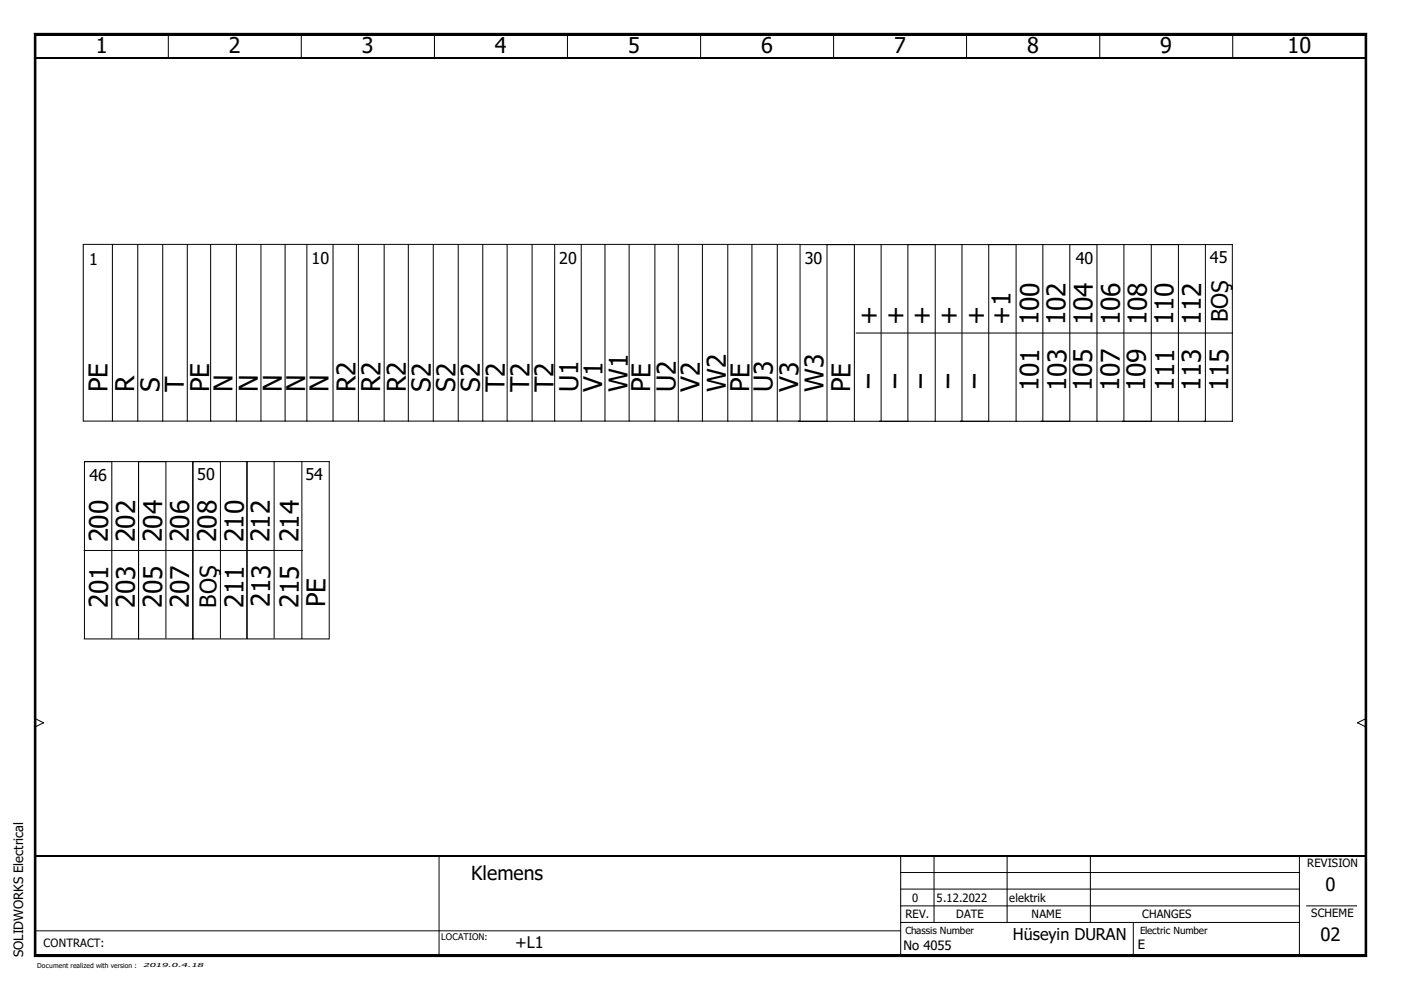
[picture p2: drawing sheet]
<svg xmlns="http://www.w3.org/2000/svg" width="297mm" height="210mm" viewBox="0 0 297 210" stroke-linecap="round" stroke-linejoin="round" font-family="sans-serif">
<path d="M.1 0h296.8v209.8h-296.8z" fill="none" stroke="#fff" stroke-width=".21"/>
<g fill="none" stroke="#000" stroke-width=".21">
<path d="M7.3 7.1l.3 .4zM7.3 7.1h282.5zM7.3 7.1v195.7zM7.3 7.1h282.5v195.7h-282.5zM7.6 7.5h281.8zM7.6 7.5v194.9zM7.6 7.5h281.8v194.9h-281.8zM35.7 7.2v5M63.9 7.2v5M92.2 7.2l-.1 5M120.4 7.2l-.1 5M148.6 7.2l-.1 5"/>
<path d="M176.8 7.2l-.1 5M205 7.2l-.1 5M233.2 7.2v5M261.4 7.2v5M289.4 7.5v194.9zM289.8 7.1l-.4 .4zM289.8 7.1v195.7zM23.8 51.8v37.5M29.2 51.8v37.5M34.5 51.8v37.5M39.7 51.8v37.5M44.7 51.8v37.5"/>
<path d="M50.1 51.8v37.5M55.3 51.8v37.5M60.4 51.8v37.5M65.1 51.8v37.5M70.6 51.8v37.5M76 51.8v37.5M81.4 51.8v37.5M86.6 51.8v37.5M91.9 51.8v37.5M97.2 51.8v37.5M102.4 51.8v37.5M107.5 51.8v37.5"/>
<path d="M112.8 51.8v37.5M117.6 51.8v37.5M123.2 51.8v37.5M128.3 51.8v37.5M133.4 51.8v37.5M138.8 51.8v37.5M143.8 51.8v37.5M148.9 51.8v37.5M154.3 51.8v37.5M159.4 51.8v37.5M164.8 51.8v37.5M169.6 51.8v37.5h-152v-37.5l243.7 .1"/>
<path d="M175.3 51.9v37.4M181.1 51.9v37.4M186.8 51.9v37.4M192.5 51.9v37.4M198.3 51.9v37.4M204 51.9v37.4M209.6 51.9v37.4M215.4 51.9v37.4M221.1 51.9v37.4M226.8 51.9v37.4M232.6 51.9v37.4M238.3 51.9v37.4"/>
<path d="M244.1 51.9v37.4M249.8 51.9v37.4M255.6 51.9v37.4M261.3 51.9v37.4M181.5 70.6h79.8M23.7 97.9v37.4M29.4 97.9v37.4M35.2 97.9v37.4M40.8 97.9v37.4h.2M40.9 97.9v37.4M46.7 97.9v37.4M52.3 97.9v37.4h.1v-37.4"/>
<path d="M58.1 97.9v37.4M64 97.9v37.4M69.8 97.9v37.4M69.8 97.9h-51.9v37.4M169.3 89.3h92M17.8 116.7h34.6M52.5 116.7h11.7M17.8 135.5h52M64 135.3h.1M7.4 154.1h.1M7.4 152.4l1.8 .8M9.2 153.2l-1.8 .9"/>
<path d="M9.2 153.2h.1M287.8 153.2h.1M287.8 153.2l1.8 .9M289.6 154.1h.1M289.6 152.4l-1.8 .8M7.4 197.4h183.6M93.1 181.5v21.1M191 195.6h84.5M191 192.1h84.5M191 188.5h84.5M191 185h84.5M191 181.5v21.1"/>
<path d="M198.1 181.5l-.1 14.1M213.6 181.5l-.1 14.1M231.2 181.5v14.1M240.3 195.6v7M275.5 181.5h.1M275.5 181.5v21.1M277 192.1h10.6M7.3 202.8h282.5zM7.6 202.4l-.3 .4zM7.6 202.4h281.8zM289.4 202.4l.4 .4z"/>
</g>
<path d="M7.3 7.3h282.5M7.3 202.6h282.5" fill="none" stroke="#000" stroke-width=".38"/>
<path d="M7.3 7.1l.3 .4zM289.8 7.1l-.4 .4zM7.6 202.4l-.3 .4zM289.4 202.4l.4 .4z" fill="#000"/>
<path d="M7.4 7.1v195.7M7.4 12.2h282.2M289.6 7.1v195.7M7.4 181.5h282.2" fill="none" stroke="#000" stroke-width=".34"/>
<g font-size="5.5">
<text x="186.1" y="68.9" transform="rotate(-89 186.1 68.9)">+</text>
<text x="191.7" y="68.9" transform="rotate(-89 191.7 68.9)">+</text>
<text x="197.3" y="68.9" transform="rotate(-89 197.3 68.9)">+</text>
<text x="203" y="68.9" transform="rotate(-89 203 68.9)">+</text>
<text x="208.8" y="68.9" transform="rotate(-89 208.8 68.9)">+</text>
<text x="214.2" y="68.9" transform="rotate(-89 214.2 68.9)">+1</text>
<text x="220.2" y="68.9" transform="rotate(-89 220.2 68.9)">100</text>
<text x="225.8" y="68.9" transform="rotate(-89 225.8 68.9)">102</text>
<text x="231.6" y="68.9" transform="rotate(-89 231.6 68.9)">104</text>
<text x="237.4" y="68.9" transform="rotate(-89 237.4 68.9)">106</text>
<text x="243.1" y="68.9" transform="rotate(-89 243.1 68.9)">108</text>
<text x="248.7" y="68.9" transform="rotate(-89 248.7 68.9)">110</text>
<text x="254.6" y="68.9" transform="rotate(-89 254.6 68.9)">112</text>
<text x="22.8" y="83.1" transform="rotate(-89 22.8 83.1)">PE</text>
<text x="28.4" y="83.1" transform="rotate(-89 28.4 83.1)">R</text>
<text x="33.8" y="83.1" transform="rotate(-89 33.8 83.1)">S</text>
<text x="38.9" y="83.1" transform="rotate(-89 38.9 83.1)">T</text>
<text x="44.3" y="83.1" transform="rotate(-89 44.3 83.1)">PE</text>
<text x="49.3" y="83.1" transform="rotate(-89 49.3 83.1)">N</text>
<text x="54.7" y="83.1" transform="rotate(-89 54.7 83.1)">N</text>
<text x="59.8" y="83.1" transform="rotate(-89 59.8 83.1)">N</text>
<text x="64.7" y="83.1" transform="rotate(-89 64.7 83.1)">N</text>
<text x="69.7" y="83.1" transform="rotate(-89 69.7 83.1)">N</text>
<text x="75.3" y="83.1" transform="rotate(-89 75.3 83.1)">R2</text>
<text x="80.6" y="83.1" transform="rotate(-89 80.6 83.1)">R2</text>
<text x="86" y="83.1" transform="rotate(-89 86 83.1)">R2</text>
<text x="91.3" y="83.1" transform="rotate(-89 91.3 83.1)">S2</text>
<text x="96.5" y="83.1" transform="rotate(-89 96.5 83.1)">S2</text>
<text x="101.7" y="83.1" transform="rotate(-89 101.7 83.1)">S2</text>
<text x="107" y="83.1" transform="rotate(-89 107 83.1)">T2</text>
<text x="112.2" y="83.1" transform="rotate(-89 112.2 83.1)">T2</text>
<text x="117.3" y="83.1" transform="rotate(-89 117.3 83.1)">T2</text>
<text x="122.6" y="83.1" transform="rotate(-89 122.6 83.1)">U1</text>
<text x="127.7" y="83.1" transform="rotate(-89 127.7 83.1)">V1</text>
<text x="133.1" y="83.1" transform="rotate(-89 133.1 83.1)">W1</text>
<text x="137.9" y="83.1" transform="rotate(-89 137.9 83.1)">PE</text>
<text x="143.3" y="83.1" transform="rotate(-89 143.3 83.1)">U2</text>
<text x="148.3" y="83.1" transform="rotate(-89 148.3 83.1)">V2</text>
<text x="153.9" y="83.1" transform="rotate(-89 153.9 83.1)">W2</text>
<text x="158.8" y="83.1" transform="rotate(-89 158.8 83.1)">PE</text>
<text x="163.8" y="83.1" transform="rotate(-89 163.8 83.1)">U3</text>
<text x="169.2" y="83.1" transform="rotate(-89 169.2 83.1)">V3</text>
<text x="174.6" y="83.1" transform="rotate(-89 174.6 83.1)">W3</text>
<text x="180.3" y="83.1" transform="rotate(-89 180.3 83.1)">PE</text>
<text x="184.7" y="79.4" transform="rotate(-179 184.7 79.4)">ı</text>
<text x="190.4" y="79.4" transform="rotate(-179 190.4 79.4)">ı</text>
<text x="195.9" y="79.4" transform="rotate(-179 195.9 79.4)">ı</text>
<text x="201.7" y="79.4" transform="rotate(-179 201.7 79.4)">ı</text>
<text x="207.2" y="79.4" transform="rotate(-179 207.2 79.4)">ı</text>
<text x="220.2" y="82.8" transform="rotate(-89 220.2 82.8)">101</text>
<text x="226.1" y="82.8" transform="rotate(-89 226.1 82.8)">103</text>
<text x="231.5" y="82.8" transform="rotate(-89 231.5 82.8)">105</text>
<text x="237.3" y="82.8" transform="rotate(-89 237.3 82.8)">107</text>
<text x="242.8" y="82.8" transform="rotate(-89 242.8 82.8)">109</text>
<text x="248.9" y="82.8" transform="rotate(-89 248.9 82.8)">111</text>
<text x="254.5" y="82.8" transform="rotate(-89 254.5 82.8)">113</text>
<text x="260.4" y="82.8" transform="rotate(-89 260.4 82.8)">115</text>
<text x="22.9" y="115" transform="rotate(-89 22.9 115)">200</text>
<text x="28.6" y="115" transform="rotate(-89 28.6 115)">202</text>
<text x="34.3" y="115" transform="rotate(-89 34.3 115)">204</text>
<text x="40" y="115" transform="rotate(-89 40 115)">206</text>
<text x="45.8" y="115" transform="rotate(-89 45.8 115)">208</text>
<text x="51.6" y="115" transform="rotate(-89 51.6 115)">210</text>
<text x="57.1" y="115" transform="rotate(-89 57.1 115)">212</text>
<text x="63.3" y="115" transform="rotate(-89 63.3 115)">214</text>
<text x="22.9" y="128.9" transform="rotate(-89 22.9 128.9)">201</text>
<text x="28.6" y="128.9" transform="rotate(-89 28.6 128.9)">203</text>
<text x="34.3" y="128.9" transform="rotate(-89 34.3 128.9)">205</text>
<text x="40" y="128.9" transform="rotate(-89 40 128.9)">207</text>
<text x="51.6" y="128.9" transform="rotate(-89 51.6 128.9)">211</text>
<text x="57.2" y="128.7" transform="rotate(-89 57.2 128.7)">213</text>
<text x="63.3" y="128.9" transform="rotate(-89 63.3 128.9)">215</text>
<text x="69" y="128.7" transform="rotate(-89 69 128.7)">PE</text>
</g>
<g font-size="4.8">
<text x="260.3" y="68.4" transform="rotate(-89 260.3 68.4)">BOŞ</text>
<text x="45.8" y="128.9" transform="rotate(-89 45.8 128.9)">BOŞ</text>
</g>
<g font-size="4.6">
<text x="20.3" y="11.3">1</text>
<text x="48.5" y="11.3">2</text>
<text x="76.7" y="11.3">3</text>
<text x="104.9" y="11.3">4</text>
<text x="133.2" y="11.3">5</text>
<text x="161.4" y="11.3">6</text>
<text x="189.6" y="11.3">7</text>
<text x="217.8" y="11.3">8</text>
<text x="246" y="11.3">9</text>
<text x="273" y="11.3">10</text>
</g>
<text font-size="4.1" x="99.9" y="186.6">Klemens</text>
<g font-size="3.9">
<text x="281" y="188.8">0</text>
<text x="279.9" y="199.4">02</text>
</g>
<g font-size="3.4">
<text x="18.9" y="56.1">1</text>
<text x="66.1" y="55.9">10</text>
<text x="118.6" y="55.9">20</text>
<text x="170.6" y="55.9">30</text>
<text x="228.1" y="55.9">40</text>
<text x="256.5" y="55.8">45</text>
<text x="19" y="101.9">46</text>
<text x="41.8" y="101.8">50</text>
<text x="64.8" y="101.7">54</text>
<text x="109.3" y="201.1">+L1</text>
<text x="214.8" y="199.4">Hüseyin DURAN</text>
</g>
<g font-size="2.7">
<text x="4.9" y="202.8" transform="rotate(-90 4.9 202.8)">SOLIDWORKS Electrical</text>
<text x="191.6" y="201.5">No 4055</text>
<text x="241.2" y="201.3">E</text>
</g>
<g font-size="2.4">
<text x="277.2" y="183.8">REVISION</text>
<text x="193.4" y="191.3">0</text>
<text x="198.6" y="191.3">5.12.2022</text>
<text x="214" y="191.3">elektrik</text>
<text x="192" y="194.7">REV.</text>
<text x="202.7" y="194.7">DATE</text>
<text x="218.7" y="194.7">NAME</text>
<text x="242.1" y="194.7">CHANGES</text>
<text x="278" y="194.4">SCHEME</text>
<text x="9.2" y="200.9">CONTRACT:</text>
</g>
<g font-size="2.1">
<text x="192" y="198">Chassis Number</text>
<text x="241.7" y="198.1">Electric Number</text>
</g>
<text font-size="1.9" x="93.6" y="199.2">LOCATION:</text>
<text font-size="1.4" x="7.9" y="205.2">Document realized with version :</text>
<text font-size="1.2" x="30.3" y="205.1">2019.0.4.18</text>
</svg>
